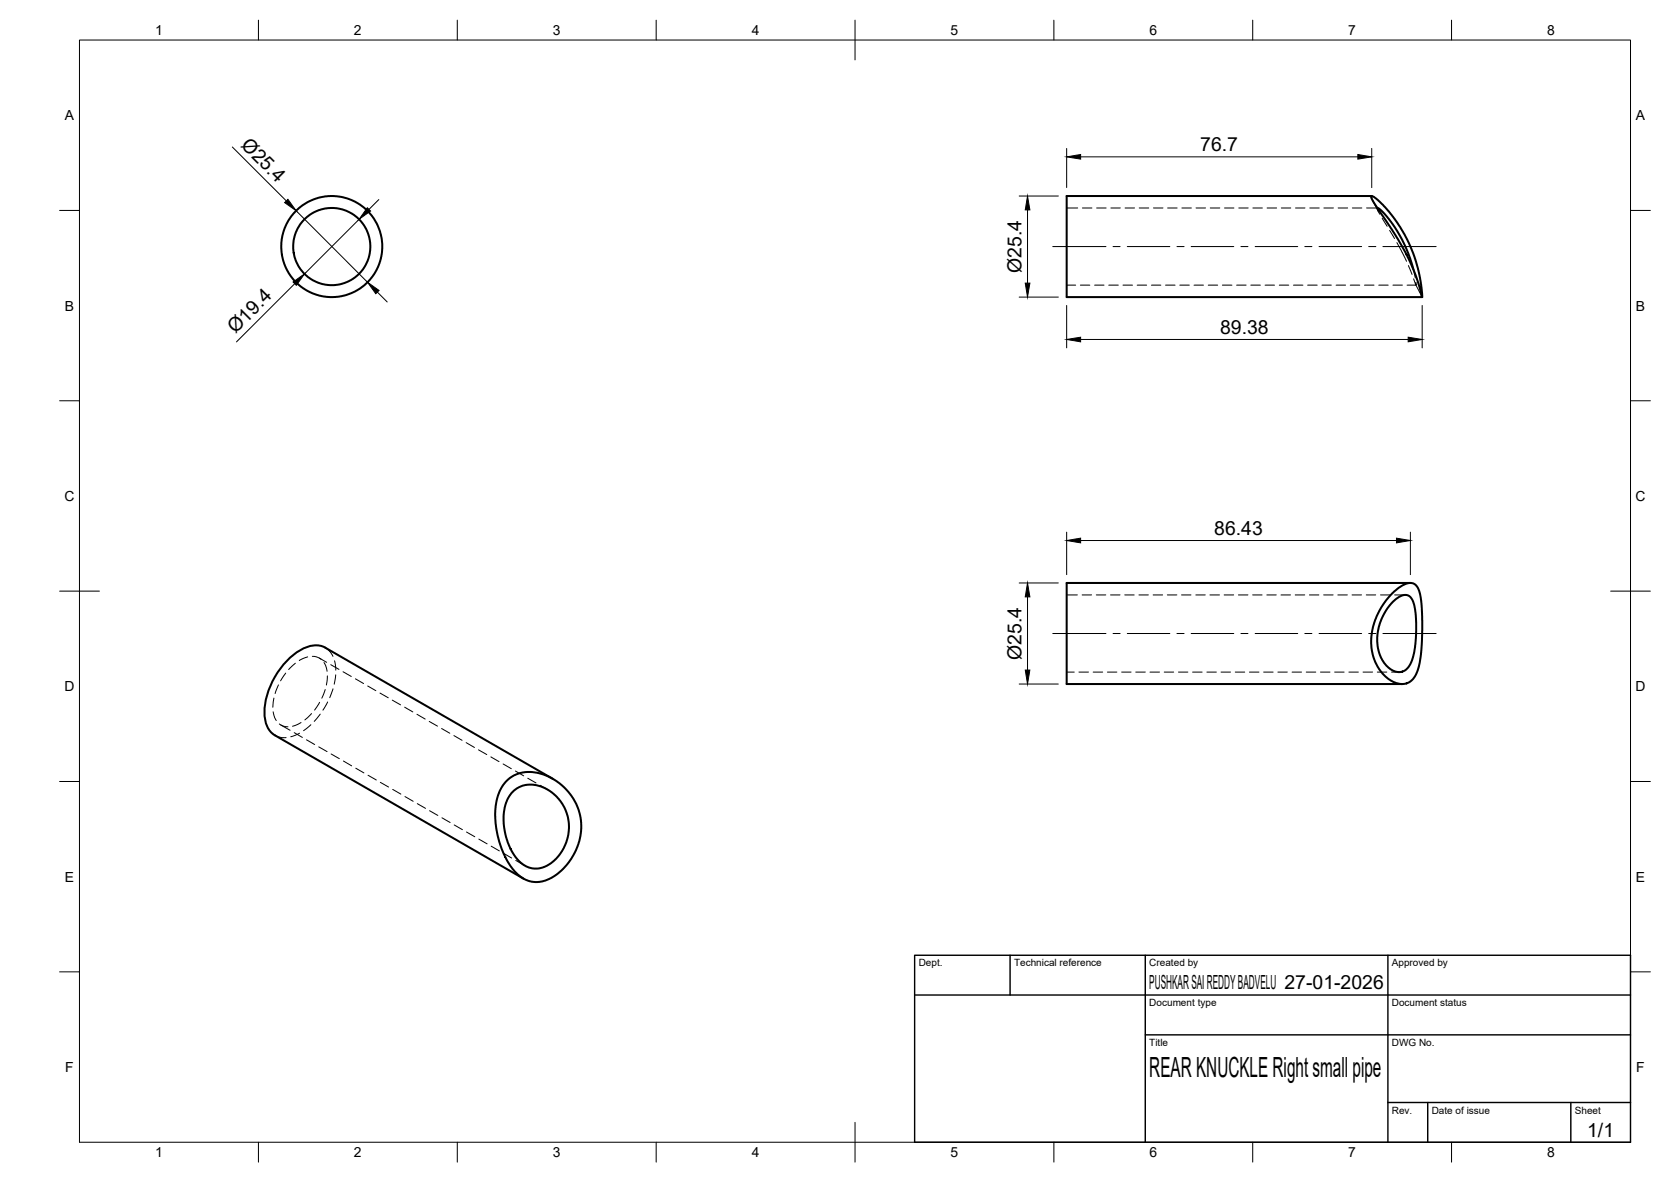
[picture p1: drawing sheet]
<svg xmlns="http://www.w3.org/2000/svg" width="420mm" height="297mm" viewBox="0 0 420 297" stroke-linecap="round" stroke-linejoin="round" font-family="sans-serif">
<!-- layer: Visible -->
<g fill="none" stroke="#000" stroke-width=".51">
<path d="M344.8 49.3l.6 .2 1 .7 2.8 2.9 2.8 3.8 1.7 3.1 1.6 3.6 1.2 3.9 .8 4.1 .3 3.1-1.6-5.3-2.2-5.1-2.9-5.2-5.4-8-.6-1.3zM344.9 49.3h-76.7v25.4h89.4M346.3 52.3l.9 .5 1.6 1.8 3.2 4.6 2 4.3 1.4 4.2M350 149.1l2.6-2 1.8-.6 1 .1 .6 .5 .6 .9 .4 1.1 .4 2.6 .2 4.2-.3 8.5-.3 2.3-.6 1.9-.7 1.5-1 1.1a4.9 4.9 0 0 1-6.1-1l-1.9-2.1-1.2-2.4-.7-3.1v-2.5l.4-2.5 1-2.9 1.6-2.9zM350.1 151.4l1.6-1.4 1.2-.5a2.24 2.24 0 0 1 2.6 2.2l.4 2.2 .2 2.6-.1 3.7-.5 4.1-.5 1.7-.9 1.7-1 .9-1.5 .3-.9-.2-1.1-.5-1.7-1.8-1.1-2.2-.5-3 .2-3 .8-2.6 1.3-2.3zM354.6 146.5h-86.4v25.4h84.4M81.8 162.8l57.2 32.9M81.8 162.8a6.5 6.5 0 0 0-6.9 .9 19.8 19.8 0 0 0-8.4 15.9 6.1 6.1 0 0 0 2.6 5.2l62.5 36M127.2 196.4l1.5-1.2 1.8-.8 1.7-.4 1.9 .1a14 14 0 0 1 8.3 23.4l-1.6 1.6-2 1.4-1.8 .8-1.9 .4-1.5-.1-1.8-.7-1.6-1.1-1.8-2.1-1.8-3.1-1.1-3.1-.7-3.3-.3-2.7 .1-2.9 .6-2.7 .9-2zM128.8 199.1l.8-.7a7.8 7.8 0 0 1 9.8 1.3l1.5 1.6 1.3 2.2a11.1 11.1 0 0 1-5.7 14.5 6.3 6.3 0 0 1-7.4-3.4l-1.1-2.1-.9-2.9-.5-2.8 .1-2.7a9.3 9.3 0 0 1 2.1-5z"/>
<circle cx="83.4" cy="62" r="12.7"/>
<circle cx="83.4" cy="62" r="9.7"/>
</g>
<!-- layer: Hidden -->
<g fill="none" stroke="#000" stroke-width=".25">
<path d="M268.2 52.3h2.8M272.2 52.3h2.4M275.7 52.3h2.4M279.3 52.3h2.4M282.9 52.3h2.4M286.4 52.3h2.4M290 52.3h2.4M293.6 52.3h2.4M297.2 52.3h2.4M300.7 52.3h2.4M304.3 52.3h2.4M307.9 52.3h2.4"/>
<path d="M311.5 52.3h2.3M315 52.3h2.4M318.6 52.3h2.4M322.2 52.3h2.3M325.8 52.3h2.3M329.3 52.3h2.4M332.9 52.3h2.4M336.5 52.3h2.4M340 52.3h2.4M343.6 52.3h2.8M345 50.2l1.6 3M346.3 52.3l.1 .5 .5 1"/>
<path d="M347.5 54.8l1.3 2.1M349.4 57.9l1.2 2M268.2 71.7h2.3M271.7 71.7h2.3M275.2 71.7h2.4M278.8 71.7h2.4M282.4 71.7h2.4M285.9 71.7h2.4M289.5 71.7h2.4M293.1 71.7h2.4M296.7 71.7h2.3M300.2 71.7h2.4"/>
<path d="M303.8 71.7h2.4M307.4 71.7h2.4M310.9 71.7h2.4M314.5 71.7h2.4M318.1 71.7h2.4M321.7 71.7h2.3M325.2 71.7h2.4M328.8 71.7h2.4M332.4 71.7h2.4M336 71.7h2.3M339.5 71.7h2.4M343.1 71.7h2.4"/>
<path d="M346.7 71.7h2.3M350.2 71.7h2.4M351.2 61l2.5 4.7M353.8 71.7h2.3M354.1 66.7l.9 2.3M355.4 67.7l.5 2.1M355.5 70.1l.6 1.6-.1-.7M356 71.6l1.6 3M268.2 149.5h2.7M272.1 149.5h2.4M275.7 149.5h2.3M279.2 149.5h2.4"/>
<path d="M282.8 149.5h2.4M286.4 149.5h2.4M289.9 149.5h2.4M293.5 149.5h2.4M297.1 149.5h2.4M300.7 149.5h2.3M304.2 149.5h2.4M307.8 149.5h2.4M311.4 149.5h2.4M315 149.5h2.3M318.5 149.5h2.4M322.1 149.5h2.4"/>
<path d="M325.7 149.5h2.4M329.2 149.5h2.4M332.8 149.5h2.4M336.4 149.5h2.4M340 149.5h2.3M343.5 149.5h2.4M347.1 149.5h2.4M350.7 149.5h2.7M68.7 178.9l.4 1.4 .4 .8M68.9 175.4l-.3 2.3M70 172.1l-.8 2.2M71.8 169.1l-1.3 2"/>
<path d="M74.3 166.7l-1.7 1.6M77.4 165.1l-2.2 .9M78.3 179.3l-1.7 1.6M78.5 164.9l1.1 .2 1.1 .6M80.3 165.4l1.8 1M80.4 176.5l-1.3 1.9M80.5 179.5l-1.5 1.8M81.5 166.5l.4 .7 .3 1.5M81.8 173.3l-.9 2.2M81.8 162.8l.9 .7 1 1.4M82.3 169.8l-.2 2.4M82.4 176.4l-1.2 2.1"/>
<path d="M83.2 167l2 1.2M83.7 173.1l-.8 2.2M84.1 166.1l.3 2.3M84.4 169.6l-.4 2.3M86.3 168.8l2 1.2M89.4 170.6l2 1.2M92.5 172.4l2 1.2M95.5 174.2l2.1 1.2M98.6 175.9l2.1 1.2M101.7 177.7l2.1 1.2M104.8 179.5l2.1 1.2M268.2 168.9h1.9"/>
<path d="M271.3 168.9h2.4M274.9 168.9h2.4M278.4 168.9h2.4M282 168.9h2.4M285.6 168.9h2.4M289.2 168.9h2.3M292.7 168.9h2.4M296.3 168.9h2.4M299.9 168.9h2.4M303.4 168.9h2.4M307 168.9h2.4M310.6 168.9h2.4"/>
<path d="M314.2 168.9h2.3M317.7 168.9h2.4M321.3 168.9h2.4M324.9 168.9h2.4M328.4 168.9h2.4M332 168.9h2.4M335.6 168.9h2.4M339.2 168.9h2.3M342.7 168.9h2.4M346.3 168.9h2.4M349.9 168.9h1.9M69.1 184.8l1.7 .6h1.1"/>
<path d="M70.2 181.9l1.1 .6 1.1 .2M70.6 182.2l2.3 1.3M74 184.1l2 1.2M75.3 184.3l-2.2 .9M75.7 181.6l-2.1 .9M77.1 185.9l2 1.2M78.2 182.1l-1.9 1.5M80.2 187.7l2 1.2M83.2 189.5l2.1 1.2M86.4 191.2l2 1.3M89.5 193l2 1.2M92.5 194.8l2.1 1.2"/>
<path d="M95.6 196.6l2.1 1.2M98.7 198.4l2.1 1.2M107.9 181.3l2.1 1.2M111 183.1l2.1 1.2M114.1 184.9l2.1 1.1M117.2 186.6l2.1 1.2M120.3 188.4l2.1 1.2M123.4 190.2l2.1 1.2M126.5 192l2.1 1.2M129.6 193.8l2.1 1.2M132.7 195.6l2.1 1.2M135.8 197.3l1.8 1.1"/>
<path d="M101.8 200.2l2.1 1.2M104.9 202l2.1 1.1M108 203.7l2.1 1.2M111.1 205.5l2.1 1.2M114.2 207.3l2.1 1.2M117.3 209.1l2.1 1.2M120.4 210.9l2.1 1.2M123.5 212.6l2.1 1.2M126.6 214.4l2.1 1.2M129.7 216.2l2.3 1.4"/>
</g>
<!-- layer: BORDER -->
<g fill="none" stroke="#000" stroke-width=".25">
<path d="M20 10.1h390v276.9h-390zM65 5.1v5M115 5.1v5M165 5.1v5M215 5.1v10M265 5.1v5M315 5.1v5M365 5.1v5M15 52.9h5M410 52.9h5M15 100.7h5M410 100.7h5"/>
<path d="M15 148.6h10M405 148.6h10M15 196.4h5M410 196.4h5M15 244.2h5M410 244.2h5M65 287v5M115 287v5M165 287v5M215 282.1v9.9M265 287v5M315 287v5"/>
<path d="M365 287v5"/>
</g>
<!-- layer: TITLEBLOCK -->
<path d="M230 240.1h180v46.9h-180zM230 250h180M254 240.1v9.9M288 240.1v46.9M349 240.1v46.9M288 260.1h122M349 277.1h61M359 277.1v9.9M395 277.1v9.9" fill="none" stroke="#000" stroke-width=".36"/>
<!-- layer: Smart Centers -->
<g fill="none" stroke="#000" stroke-width=".25">
<path d="M264.7 62h13.4M279.9 62h1.7M283.4 62h10.8M295.9 62h1.8M299.5 62h10.7M312 62h1.8M315.6 62h10.7M328.1 62h1.8M331.7 62h10.7M344.1 62h1.8M347.7 62h13.4M264.7 159.2h13.4"/>
<path d="M279.9 159.2h1.7M283.4 159.2h10.8M295.9 159.2h1.8M299.5 159.2h10.7M312 159.2h1.8M315.6 159.2h10.7M328.1 159.2h1.8M331.7 159.2h10.7M344.1 159.2h1.8M347.7 159.2h13.4"/>
</g>
<!-- layer: FD_Dimensions -->
<g fill="none" stroke="#000" stroke-width=".25">
<path d="M58.4 36.9l13.6 13.6M268.2 37.3v9.8M271.7 39.4h69.7M344.9 37.3v9.8M74.5 53l17.9 17.9M90.3 55.1l-13.7 13.7M95.2 50.2l-2.4 2.4M256.3 49.3h9.8M258.4 52.8v18.3M74.1 71.3l-14.6 14.6M94.9 73.4l2.5 2.5M256.3 74.7h9.8"/>
<path d="M268.2 76.8v10.6M357.6 76.8v10.6M271.7 85.3h82.4M268.2 133.7v10.7M271.7 135.8h79.4M354.6 133.7v10.7M256.3 146.5h9.8M258.4 150v18.4M256.3 171.9h9.8"/>
</g>
<g fill="#000" stroke="#000" stroke-width=".25">
<path d="M268.2 39.4l3.5-.6v1.2zM341.4 38.8l3.5 .6-3.5 .6zM71.6 50.9l.8-.8 2.1 2.9zM92.4 52.2l.8 .8-2.9 2.1zM258.4 49.3l.6 3.5h-1.2zM73.7 70.9l2.9-2.1-2.1 2.9zM92.4 70.9l2.9 2.1-.8 .8zM257.8 71.1h1.2l-.6 3.6zM268.2 85.3l3.5-.6v1.2zM354.1 84.7l3.5 .6-3.5 .6zM268.2 135.8l3.5-.6v1.2zM351.1 135.2l3.5 .6-3.5 .6z"/>
<path d="M258.4 146.5l.6 3.5h-1.2zM257.8 168.4h1.2l-.6 3.5z"/>
</g>
<text font-size="7" x="289" y="270.6">REAR KNUCKLE Right small pipe</text>
<g font-size="4.9">
<text x="60.3" y="36.7" transform="rotate(45 60.3 36.7)">Ø25.4</text>
<text x="301.8" y="38">76.7</text>
<text x="256.8" y="68.6" transform="rotate(-90 256.8 68.6)">Ø25.4</text>
<text x="59.2" y="84" transform="rotate(-45 59.2 84)">Ø19.4</text>
<text x="306.8" y="83.8">89.38</text>
<text x="305.3" y="134.4">86.43</text>
<text x="256.8" y="165.8" transform="rotate(-90 256.8 165.8)">Ø25.4</text>
<text x="289" y="248.5">PUSHKAR SAI REDDY BADVELU 27-01-2026</text>
<text x="399.1" y="285.7">1/1</text>
</g>
<g font-size="3.5">
<text x="39" y="8.8">1</text>
<text x="89" y="8.8">2</text>
<text x="139" y="8.8">3</text>
<text x="189" y="8.8">4</text>
<text x="239" y="8.8">5</text>
<text x="289" y="8.8">6</text>
<text x="339" y="8.8">7</text>
<text x="389" y="8.8">8</text>
<text x="16.3" y="30.2">A</text>
<text x="411.3" y="30.2">A</text>
<text x="16.3" y="78">B</text>
<text x="411.3" y="78">B</text>
<text x="16.2" y="125.9">C</text>
<text x="411.2" y="125.9">C</text>
<text x="16.2" y="173.7">D</text>
<text x="411.2" y="173.7">D</text>
<text x="16.3" y="221.6">E</text>
<text x="411.3" y="221.6">E</text>
<text x="16.4" y="269.4">F</text>
<text x="411.4" y="269.4">F</text>
<text x="39" y="290.8">1</text>
<text x="89" y="290.8">2</text>
<text x="139" y="290.8">3</text>
<text x="189" y="290.8">4</text>
<text x="239" y="290.8">5</text>
<text x="289" y="290.8">6</text>
<text x="339" y="290.8">7</text>
<text x="389" y="290.8">8</text>
</g>
<g font-size="2.5">
<text x="231" y="242.9">Dept.</text>
<text x="255" y="242.9">Technical reference</text>
<text x="289" y="242.9">Created by</text>
<text x="350" y="242.9">Approved by</text>
<text x="289" y="252.8">Document type</text>
<text x="350" y="252.8">Document status</text>
<text x="289" y="262.9">Title</text>
<text x="350" y="262.9">DWG No.</text>
<text x="350" y="279.9">Rev.</text>
<text x="360" y="279.9">Date of issue</text>
<text x="396" y="279.9">Sheet</text>
</g>
</svg>
